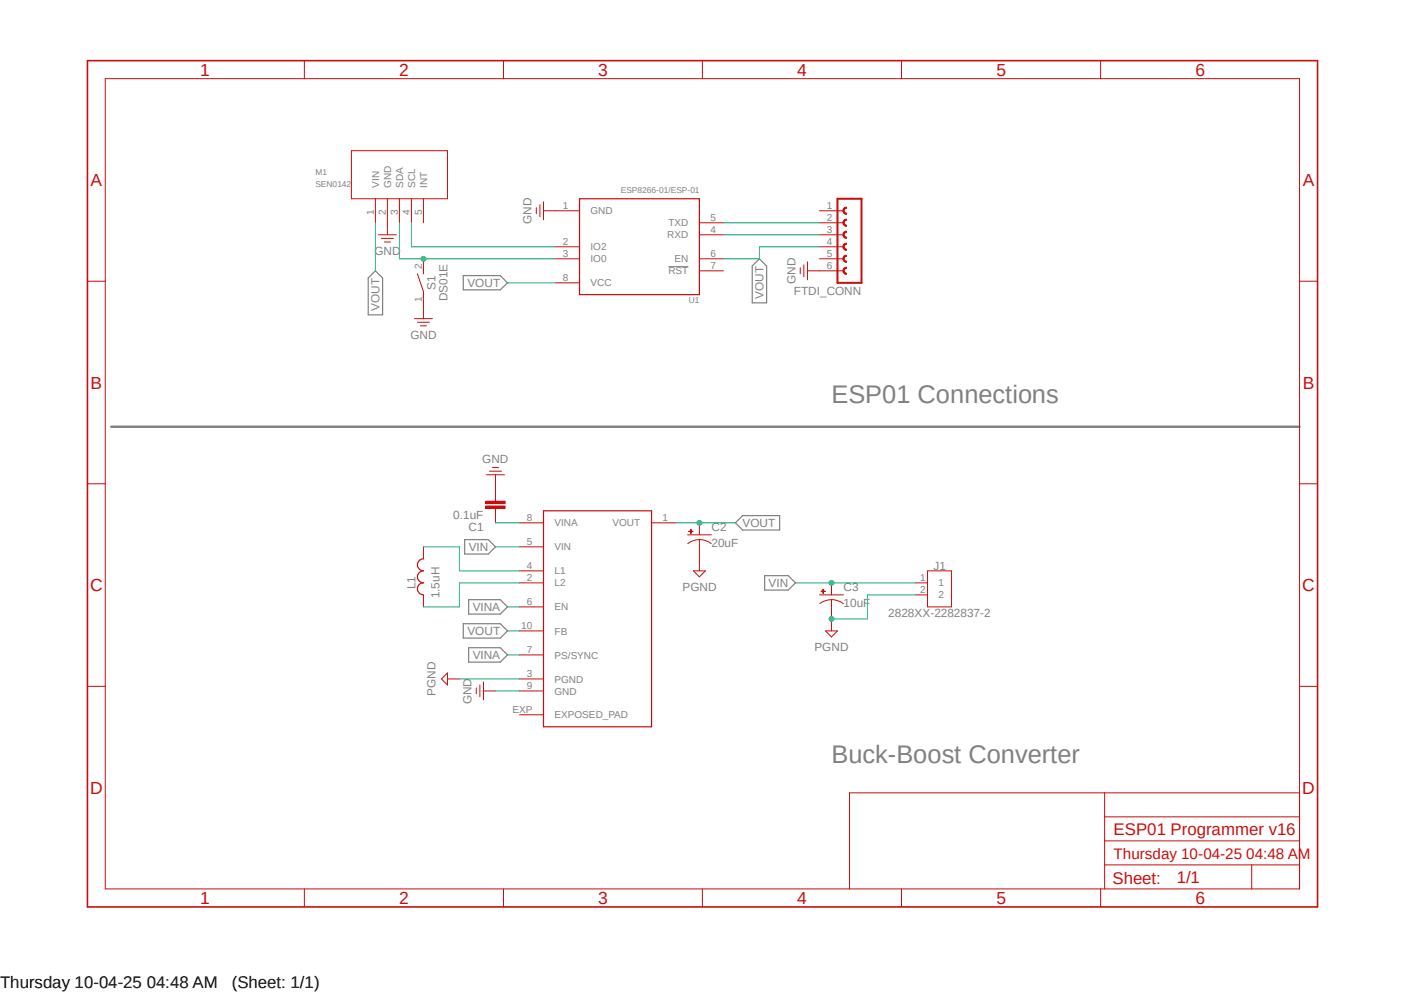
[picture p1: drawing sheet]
<svg xmlns="http://www.w3.org/2000/svg" width="297mm" height="210mm" viewBox="0 0 297 210" stroke-linecap="round" stroke-linejoin="round" font-family="sans-serif">
<path d="M17.9 12.5l261.2 179.9M279.1 12.5l-261.2 179.9" fill="none" stroke="#fff" stroke-width=".21"/>
<path d="M23.5 90.3h251.4" fill="none" stroke="#808080" stroke-width=".51"/>
<path d="M141.4 56.4h4.2" fill="none" stroke="#808080" stroke-width=".21"/>
<path d="M79.4 57.3l1.5 1.5v7.8h-3v-7.8zM98 58.3h7.8l1.6 1.5-1.6 1.5h-7.8zM159.1 56.3l1.6-1.6 1.5 1.6v7.8h-3.1zM98.3 114.1h5l1.5 1.6-1.5 1.5h-5zM155.6 110.6l1.5-1.5h7.8v3h-7.8zM98 131.9h7.8l1.6 1.5-1.6 1.6h-7.8zM99.1 126.8h6.7l1.6 1.6-1.6 1.5h-6.7zM99.1 137h6.7l1.6 1.5-1.6 1.5h-6.7zM161.8 121.8h5l1.5 1.5-1.5 1.5h-5z" fill="none" stroke="#808080" stroke-width=".25"/>
<g fill="none" stroke="#c90d0c" stroke-width=".21">
<path d="M22.3 16.6h252.6v171.4h-252.6zM64.4 12.8v3.8M106.5 12.8v3.8M148.6 12.8v3.8M190.7 12.8v3.8M232.8 12.8v3.8M18.5 59.5h3.8M274.9 59.5h3.8M103.5 99.7h2.6M104.2 98.9h1.3M18.5 102.3h3.8M89.6 115.7v2.5"/>
<path d="M102.9 100.4h3.8M104.8 100.4v2.6M109.9 110.6h5.1M109.9 115.7h5.1M137.8 110.6h5.1M148 118.2v2.5M274.9 102.3h3.8M89.6 125.8v2.6M109.9 120.7h5.1M109.9 123.3h5.1M109.9 128.4h5.1M109.9 133.4h5.1"/>
<path d="M109.9 138.5h5.1M146.7 120.7h2.5l-1.2 1.3zM18.5 145.2h3.8M109.9 143.6h5.1M109.9 146.1h5.1M109.9 151.2h5.1M274.9 145.2h3.8M233.7 167.7v20.3M233.7 177.8h41.2M233.7 172.8h41.2M274.9 167.7h-95.2v20.3M64.4 188v3.8"/>
<path d="M106.5 188v3.8M148.6 188v3.8M190.7 188v3.8M232.8 188v3.8M233.7 182.9h41.2M264.8 182.9v5.1"/>
</g>
<path d="M18.5 12.8h260.2v179h-260.2z" fill="none" stroke="#c90d0c" stroke-width=".34"/>
<path d="M89.6 118.2a1.27 1.27 0 0 0-1.3 1.3 1.27 1.27 0 0 0 1.3 1.2 1.27 1.27 0 0 0-1.3 1.3 1.27 1.27 0 0 0 1.3 1.3 1.27 1.27 0 0 0-1.3 1.2 1.27 1.27 0 0 0 1.3 1.3M115 108h22.8v45.7h-22.8z" fill="none" stroke="#c90d0c" stroke-width=".25"/>
<path d="M102.8 106h4v.5h-4z" fill-rule="evenodd" fill="#c90d0c"/>
<path d="M102.8 106h4v.5h-4z" fill="none" stroke="#c90d0c" stroke-width=".21"/>
<path d="M102.8 107h4v.5h-4z" fill-rule="evenodd" fill="#c90d0c"/>
<path d="M102.8 107h4v.5h-4zM104.8 103v3M104.8 107.5v3.1M145.5 113.1h5M145.5 115a4 4 0 0 1 2.5-.9v1.6M148 114.1a4.2 4.2 0 0 1 2.5 .9" fill="none" stroke="#c90d0c" stroke-width=".21"/>
<path d="M145.8 112.4h.8z" fill-rule="evenodd" fill="#c90d0c"/>
<path d="M145.8 112.4h.8z" fill="none" stroke="#c90d0c" stroke-width=".21"/>
<path d="M146.1 112l.1 .8z" fill-rule="evenodd" fill="#c90d0c"/>
<g fill="none" stroke="#c90d0c" stroke-width=".21">
<path d="M146.1 112l.1 .8zM148 110.6v2.5M148 115.7v2.5M173.4 125.8h5M173.4 127.6a4.4 4.4 0 0 1 2.5-.8v1.6M175.9 126.8a4.5 4.5 0 0 1 2.5 .9M193.7 123.3h2.5M193.7 125.8h2.5M196.2 120.7h5.1v7.7h-5.1zM93.4 143.6l1.3-1.3v2.6zM94.7 143.6h2.5M100.8 145.5v1.2"/>
<path d="M101.5 144.9v2.5M102.3 144.2v3.8M102.3 146.1h2.5"/>
</g>
<path d="M173.7 125l.8 .1z" fill-rule="evenodd" fill="#c90d0c"/>
<path d="M173.7 125l.8 .1z" fill="none" stroke="#c90d0c" stroke-width=".21"/>
<path d="M174.1 124.6l.1 .9z" fill-rule="evenodd" fill="#c90d0c"/>
<path d="M117.5 59.8h5.1M117.5 44.6h5.1M117.5 54.7h5.1M117.5 52.2h5.1M148 47.1h5M148 49.7h5M148 54.7h5M148 57.3h5M174.1 124.6l.1 .9zM174.6 133.4h2.6l-1.3 1.3zM175.9 123.3v2.5M175.9 128.4v5" fill="none" stroke="#c90d0c" stroke-width=".21"/>
<path d="M122.6 42h25.4v20.3h-25.4z" fill="none" stroke="#c90d0c" stroke-width=".25"/>
<path d="M177.2 42h5" fill="none" stroke="#c90d0c" stroke-width=".42"/>
<path d="M178.4 49.2l.5-.3h.2v.2a.51 .51 0 0 0-.5 .6 .51 .51 0 0 0 .5 .5v.2a.78 .78 0 0 1-.7-1.2z" fill-rule="evenodd" fill="#c90d0c"/>
<path d="M178.4 49.2l.5-.3h.2v.2a.51 .51 0 0 0-.5 .6 .51 .51 0 0 0 .5 .5v.2a.78 .78 0 0 1-.7-1.2z" fill="none" stroke="#c90d0c" stroke-width=".21"/>
<path d="M178.4 46.7l.5-.3h.2v.2a.51 .51 0 0 0-.5 .5 .51 .51 0 0 0 .5 .5v.3a.78 .78 0 0 1-.7-1.2z" fill-rule="evenodd" fill="#c90d0c"/>
<path d="M178.4 46.7l.5-.3h.2v.2a.51 .51 0 0 0-.5 .5 .51 .51 0 0 0 .5 .5v.3a.78 .78 0 0 1-.7-1.2z" fill="none" stroke="#c90d0c" stroke-width=".21"/>
<path d="M178.4 44.1l.5-.3h.2v.3a.51 .51 0 0 0-.5 .5 .51 .51 0 0 0 .5 .5v.2a.78 .78 0 0 1-.7-1.2z" fill-rule="evenodd" fill="#c90d0c"/>
<path d="M178.4 44.1l.5-.3h.2v.3a.51 .51 0 0 0-.5 .5 .51 .51 0 0 0 .5 .5v.2a.78 .78 0 0 1-.7-1.2z" fill="none" stroke="#c90d0c" stroke-width=".21"/>
<path d="M177.2 42v17.8h5v-17.8" fill="none" stroke="#c90d0c" stroke-width=".42"/>
<path d="M178.4 54.3l.5-.3h.2v.2a.51 .51 0 0 0-.5 .5 .51 .51 0 0 0 .5 .5v.3a.78 .78 0 0 1-.7-1.2z" fill-rule="evenodd" fill="#c90d0c"/>
<path d="M178.4 54.3l.5-.3h.2v.2a.51 .51 0 0 0-.5 .5 .51 .51 0 0 0 .5 .5v.3a.78 .78 0 0 1-.7-1.2z" fill="none" stroke="#c90d0c" stroke-width=".21"/>
<path d="M178.4 51.7l.5-.3h.2v.3a.51 .51 0 0 0-.5 .5 .51 .51 0 0 0 .5 .5v.3a.78 .78 0 0 1-.7-1.3z" fill-rule="evenodd" fill="#c90d0c"/>
<path d="M178.4 51.7l.5-.3h.2v.3a.51 .51 0 0 0-.5 .5 .51 .51 0 0 0 .5 .5v.3a.78 .78 0 0 1-.7-1.3z" fill="none" stroke="#c90d0c" stroke-width=".21"/>
<path d="M178.4 56.8l.5-.3h.2v.3a.51 .51 0 0 0-.5 .5 .51 .51 0 0 0 .5 .5v.2a.78 .78 0 0 1-.7-1.2z" fill-rule="evenodd" fill="#c90d0c"/>
<g fill="none" stroke="#c90d0c" stroke-width=".21">
<path d="M74.3 31.9h20.4v10.1h-20.4zM79.4 42v5.1M80.1 49.7h3.8M80.7 50.4h2.5M81.3 51.2h1.3M82 42v7.7M84.5 42v5.1M87 42v5.1M88.3 57.9l1.3 3.8v5.7M89.6 42v5.1M89.6 54.7v3.2M113.5 43.9v1.3"/>
<path d="M114.2 43.3v2.5M115 44.6h2.5M115 42.7v3.8M169.3 56.6v1.3M170.1 56v2.5M170.8 57.3h7.6M170.8 55.4v3.8M173.4 44.6h5M173.4 47.1h5M173.4 49.7h5M173.4 52.2h5M173.4 54.7h5"/>
<path d="M178.4 56.8l.5-.3h.2v.3a.51 .51 0 0 0-.5 .5 .51 .51 0 0 0 .5 .5v.2a.78 .78 0 0 1-.7-1.2zM87.7 67.4h3.8M88.3 68.2h2.5M88.9 68.9h1.3"/>
</g>
<path d="M89.6 115.7h7.6v5h12.7M104.8 110.6h5.1M142.9 110.6h12.7M107.4 128.4h2.5M107.4 138.5h2.5M109.9 123.3h-12.7v5.1h-7.6" fill="none" stroke="#0dab76" stroke-width=".21"/>
<circle cx="148" cy="110.6" r=".51" fill="#0dab76"/>
<g fill="none" stroke="#0dab76" stroke-width=".21">
<path d="M79.4 47.1v10.2M107.4 59.8h10.1M173.4 52.2h-12.7v2.5h-7.7M107.4 133.4h2.5M193.7 125.8h-10.2v5.1h-7.6M97.2 143.6h12.7M104.8 146.1h5.1"/>
<circle cx="148" cy="110.6" r=".51"/>
</g>
<circle cx="175.9" cy="130.9" r=".51" fill="#0dab76"/>
<g fill="none" stroke="#0dab76" stroke-width=".21">
<path d="M104.8 115.7h5.1M168.3 123.3h25.4"/>
<circle cx="175.9" cy="130.9" r=".51"/>
</g>
<circle cx="175.9" cy="123.3" r=".51" fill="#0dab76"/>
<g fill="none" stroke="#0dab76" stroke-width=".21">
<path d="M84.5 47.1v7.6h33M87 47.1v5.1h30.5M153 49.7h20.4M153 47.1h20.4"/>
<circle cx="175.9" cy="123.3" r=".51"/>
</g>
<circle cx="89.6" cy="54.7" r=".51" fill="#0dab76"/>
<circle cx="89.6" cy="54.7" r=".51" fill="none" stroke="#0dab76" stroke-width=".21"/>
<g font-size="5.4" fill="#808080">
<text x="175.9" y="85.2">ESP01 Connections</text>
<text x="175.9" y="161.3">Buck-Boost Converter</text>
</g>
<g font-size="3.7" fill="#c90d0c">
<text x="42.3" y="16">1</text>
<text x="84.5" y="16">2</text>
<text x="126.5" y="16">3</text>
<text x="168.7" y="16">4</text>
<text x="210.8" y="16">5</text>
<text x="252.9" y="16">6</text>
<text x="19.2" y="39.4">A</text>
<text x="275.6" y="39.4">A</text>
<text x="19.2" y="82.2">B</text>
<text x="275.6" y="82.2">B</text>
<text x="19.1" y="125.1">C</text>
<text x="275.5" y="125.1">C</text>
<text x="19.1" y="167.9">D</text>
<text x="275.5" y="167.9">D</text>
<text x="42.3" y="191.2">1</text>
<text x="84.5" y="191.2">2</text>
<text x="126.5" y="191.2">3</text>
<text x="168.7" y="191.2">4</text>
<text x="210.8" y="191.2">5</text>
<text x="252.9" y="191.2">6</text>
</g>
<g font-size="3.6" fill="#c90d0c">
<text x="235.6" y="176.6">ESP01 Programmer v16</text>
<text x="235.3" y="186.9">Sheet:</text>
<text x="248.9" y="186.7">1/1</text>
</g>
<g font-size="3.6">
<text x="0" y="208.9">Thursday 10-04-25 04:48 AM</text>
<text x="49" y="208.9">(Sheet: 1/1)</text>
</g>
<text font-size="3.2" fill="#c90d0c" x="235.6" y="181.7">Thursday 10-04-25 04:48 AM</text>
<g font-size="2.5" fill="#808080">
<text x="112.4" y="47.4" transform="rotate(-90 112.4 47.4)">GND</text>
<text x="79.2" y="54">GND</text>
<text x="80.3" y="65.7" transform="rotate(-90 80.3 65.7)">VOUT</text>
<text x="92.1" y="61.3" transform="rotate(-90 92.1 61.3)">S1</text>
<text x="94.7" y="63.8" transform="rotate(-90 94.7 63.8)">DS01E</text>
<text x="98.9" y="60.7">VOUT</text>
<text x="161.5" y="63.2" transform="rotate(-90 161.5 63.2)">VOUT</text>
<text x="167.9" y="62.4">FTDI_CONN</text>
<text x="168.3" y="60.1" transform="rotate(-90 168.3 60.1)">GND</text>
<text x="86.8" y="71.7">GND</text>
<text x="102" y="97.9">GND</text>
<text x="95.9" y="109.8">0.1uF</text>
<text x="99.1" y="112.4">C1</text>
<text x="150.5" y="112.4">C2</text>
<text x="157.1" y="111.5">VOUT</text>
<text x="99.1" y="116.5">VIN</text>
<text x="150.5" y="115.7">20uF</text>
<text x="87.9" y="124.7" transform="rotate(-90 87.9 124.7)">L1</text>
<text x="144.4" y="125.1">PGND</text>
<text x="162.6" y="124.2">VIN</text>
<text x="178.4" y="125.1">C3</text>
<text x="197.4" y="120.5">J1</text>
<text x="93" y="126.6" transform="rotate(-90 93 126.6)">1.5uH</text>
<text x="100" y="129.2">VINA</text>
<text x="178.4" y="128.4">10uF</text>
<text x="187.9" y="130.4">2828XX-2282837-2</text>
<text x="98.9" y="134.3">VOUT</text>
<text x="172.3" y="137.8">PGND</text>
<text x="100" y="139.4">VINA</text>
<text x="92.1" y="147.2" transform="rotate(-90 92.1 147.2)">PGND</text>
<text x="99.7" y="148.9" transform="rotate(-90 99.7 148.9)">GND</text>
</g>
<g font-size="2.1" fill="#808080">
<text x="80.2" y="39.7" transform="rotate(-90 80.2 39.7)">VIN</text>
<text x="82.7" y="39.7" transform="rotate(-90 82.7 39.7)">GND</text>
<text x="85.3" y="39.7" transform="rotate(-90 85.3 39.7)">SDA</text>
<text x="87.8" y="39.7" transform="rotate(-90 87.8 39.7)">SCL</text>
<text x="90.3" y="39.7" transform="rotate(-90 90.3 39.7)">INT</text>
<text x="79.1" y="45.6" transform="rotate(-90 79.1 45.6)">1</text>
<text x="81.6" y="45.6" transform="rotate(-90 81.6 45.6)">2</text>
<text x="84.2" y="45.6" transform="rotate(-90 84.2 45.6)">3</text>
<text x="86.7" y="45.6" transform="rotate(-90 86.7 45.6)">4</text>
<text x="89.2" y="45.6" transform="rotate(-90 89.2 45.6)">5</text>
<text x="119.1" y="44.2">1</text>
<text x="124.9" y="45.3">GND</text>
<text x="141.4" y="47.9">TXD</text>
<text x="150.3" y="46.7">5</text>
<text x="174.9" y="44.2">1</text>
<text x="174.9" y="46.7">2</text>
<text x="119.1" y="51.8">2</text>
<text x="124.9" y="53">IO2</text>
<text x="141.1" y="50.4">RXD</text>
<text x="150.3" y="49.3">4</text>
<text x="174.9" y="49.3">3</text>
<text x="174.9" y="51.8">4</text>
<text x="89.2" y="56.9" transform="rotate(-90 89.2 56.9)">2</text>
<text x="119.1" y="59.4">8</text>
<text x="119.1" y="54.4">3</text>
<text x="124.9" y="55.5">IO0</text>
<text x="141.4" y="58">RST</text>
<text x="142.7" y="55.5">EN</text>
<text x="150.3" y="54.4">6</text>
<text x="150.3" y="56.9">7</text>
<text x="174.9" y="54.4">5</text>
<text x="174.9" y="56.9">6</text>
<text x="89.2" y="63.9" transform="rotate(-90 89.2 63.9)">1</text>
<text x="124.9" y="60.6">VCC</text>
<text x="111.5" y="110.2">8</text>
<text x="117.3" y="111.3">VINA</text>
<text x="129.6" y="111.3">VOUT</text>
<text x="140.2" y="110.2">1</text>
<text x="111.5" y="115.3">5</text>
<text x="117.3" y="116.4">VIN</text>
<text x="111.5" y="120.4">4</text>
<text x="111.5" y="122.9">2</text>
<text x="117.3" y="121.5">L1</text>
<text x="117.3" y="124">L2</text>
<text x="194.7" y="122.9">1</text>
<text x="194.7" y="125.4">2</text>
<text x="198.5" y="124">1</text>
<text x="111.5" y="128">6</text>
<text x="117.3" y="129.1">EN</text>
<text x="198.5" y="126.6">2</text>
<text x="110.3" y="133.1">10</text>
<text x="117.3" y="134.2">FB</text>
<text x="111.5" y="138.1">7</text>
<text x="111.5" y="143.2">3</text>
<text x="117.3" y="139.3">PS/SYNC</text>
<text x="111.5" y="145.8">9</text>
<text x="117.3" y="144.4">PGND</text>
<text x="117.3" y="146.9">GND</text>
<text x="108.4" y="150.8">EXP</text>
<text x="117.3" y="151.9">EXPOSED_PAD</text>
</g>
<g font-size="1.8" fill="#808080">
<text x="66.7" y="39.5">SEN0142</text>
<text x="66.7" y="37">M1</text>
<text x="131.3" y="40.7">ESP8266-01/ESP-01</text>
<text x="145.7" y="64.1">U1</text>
</g>
</svg>
